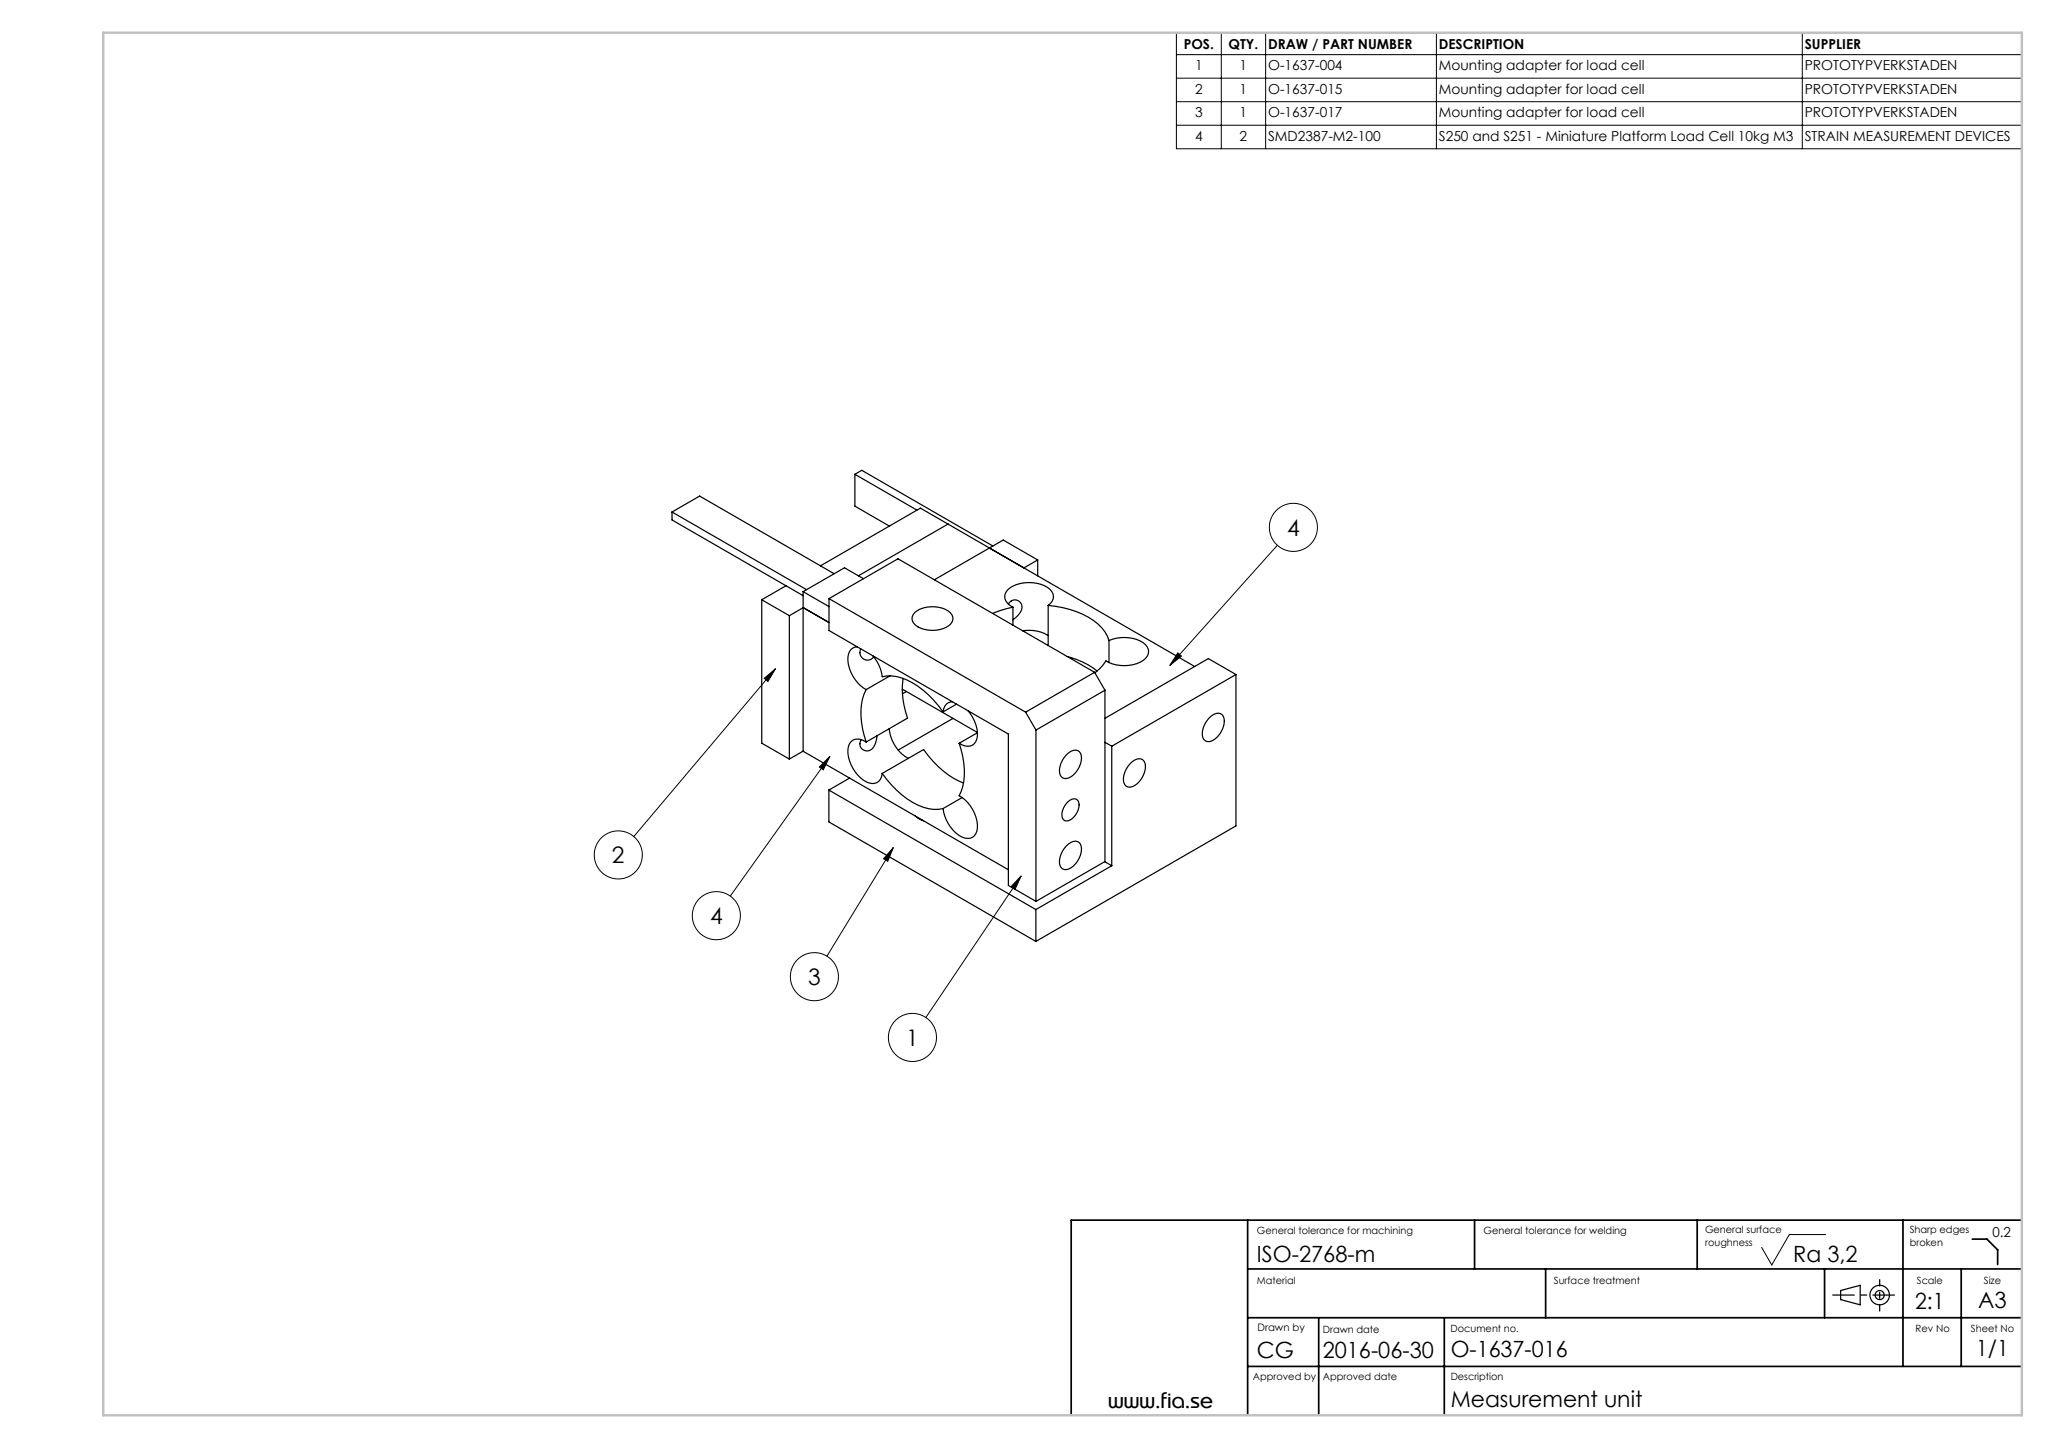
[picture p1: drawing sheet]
<svg xmlns="http://www.w3.org/2000/svg" width="420mm" height="297mm" viewBox="0 0 420 297" stroke-linecap="round" stroke-linejoin="round" font-family="sans-serif">
<g fill="none" stroke="#000" stroke-width=".2">
<path d="M241.1 6.7h173.3v23.8h-173.3zM241.1 16h173.3M241.1 11.2h173.3M250.3 6.7v23.8M259.4 6.7v23.8M294.4 6.7v23.8M369.4 6.7v23.8M241.1 20.8h173.3M241.1 25.7h173.3M261.8 111.8l-22 24.6M156.6 139l2.4-1.9-1.6 2.6zM159 137.1l-29.1 34.4"/>
<path d="M241.4 133.8l.8 .7-2.4 1.9zM170.1 155.1l-1.3 2.7-.9-.6zM170.1 155.1l-20.4 28.6M183.1 173.7l-1.1 2.8-.9-.5zM183.1 173.7l-13.6 22.3M209.3 179.5l-1.2 2.8-.9-.5zM209.3 179.5l-19.5 29.1M374.2 253h-7.4l-3.6 6.3-2.1-3.6"/>
<circle cx="265.1" cy="108.1" r="4.9"/>
<circle cx="126.7" cy="175.2" r="4.9"/>
<circle cx="146.8" cy="187.7" r="4.9"/>
<circle cx="166.9" cy="200.2" r="4.9"/>
<circle cx="187" cy="212.6" r="4.9"/>
</g>
<g fill="none" stroke="#000" stroke-width=".25">
<path d="M175.2 97.2v6.5l7.1 4.1M175.2 97.2l12.8 7.4M175.2 97.2l1.4-.8 26.9 15.5M137.8 104.9l27.5 16M137.8 104.9l5.6-3.2 27.6 15.9M137.8 104.9v1.7l26.8 15.5M177 118.6l-3.9-2.2-8.5 4.9M194.3 107.4l-18.3 10.6M202.8 112.3l2.8-1.6 7.1 4.1M202.8 112.3h.1M202.8 112.3l42.1 24.3M202.8 112.3l-11.3 6.5"/>
<path d="M212.7 114.8l-2.8 1.6-21.2-12.2-20.5 11.8M212.7 114.8v3.2M156.1 122.9v29.4l5.7 3.3M156.1 122.9l5.7 3.3M161.1 120.1l-5 2.8M161.8 126.2v29.4M164.6 124.6l-2.8 1.6M164.6 124.5l5.3 3.1M164.6 121.3v32.7l42.1 24.3M164.6 121.3l5.3 3M169.9 122.7v6.5l36.8 21.3v31l5.6 3.3M169.9 122.7l40.3 23.3"/>
<path d="M169.9 122.7l14.2-8.2 40.3 23.3M175.7 132.6a2.01 2.01 0 0 0-1.9 2.1 7.6 7.6 0 0 0 3.7 6.6M176.4 133a1.56 1.56 0 0 0 .6 2 1.56 1.56 0 0 0 2.1-.3M178.9 134.4l.4 .5a8 8 0 0 1 1.5 3.8 10 10 0 0 1 8.5 2.8 22.5 22.5 0 0 1 4 4.4M182.4 138.5l-4.9 2.8M185.1 139.1v.3a17.2 17.2 0 0 0 .9 7.8l-8.5 4.9M187.6 125.5a6.1 6.1 0 0 1 7.2 .1 1.76 1.76 0 0 1-.8 3 6 6 0 0 1-6.7-.9 1.56 1.56 0 0 1 .3-2.2zM206.7 123.8a1.51 1.51 0 0 1 2.2-.5 1.51 1.51 0 0 1 .2 2.2l-1.5 1.5M207.6 124.5l-2.7 .7-1.4 .5M207.6 124.5v3.6M209.6 129.3a7.4 7.4 0 0 1 5.2 1M214.8 124.1a17.3 17.3 0 0 1 11.1 4.6l.6 .8 .8 1.8"/>
<path d="M214.8 124.1a2.05 2.05 0 0 0 1.1-1.9 2.05 2.05 0 0 0-1.2-1.8 7.4 7.4 0 0 0-8.1 .4 1.97 1.97 0 0 0 .4 3.3l.6 .4M214.8 124.1v8.2M218.8 134.6l.5 .1a15.7 15.7 0 0 1 5.6 2.8M224.4 137.8l-14.2 8.2M224.4 137.8l2.1 3.7M227.3 131.3a7.4 7.4 0 0 1 7.5 .8 1.98 1.98 0 0 1-.5 3.3 7.6 7.6 0 0 1-7.6 .1 8.9 8.9 0 0 1-2.3 2.4M227.3 131.3v4.5M253.3 138.3v31l-41 23.7M253.3 138.3l-25.4 14.7M253.3 138.3l-5.6-3.3-21.2 12.2M164.6 154l-2.8 1.6M174.2 159.5l-4.3 2.4"/>
<path d="M177.5 141.3a12.9 12.9 0 0 0-.4 9.4l.4 1.4M177.5 152.1a2.24 2.24 0 0 0-3.4 .4 6.4 6.4 0 0 0 1.7 6.4 3.7 3.7 0 0 0 4 1.5 2.26 2.26 0 0 0 1-1.9M179.8 150.8a3.3 3.3 0 0 1-1.6 3 1.46 1.46 0 0 1-1.7-.5 1.46 1.46 0 0 1 0-1.7M180.8 158.5a17.3 17.3 0 0 0 9.6 7.3l2 .1 .9-.2M180.8 158.5l8.5-4.9a18.4 18.4 0 0 0 8.2 6.9M182.3 149.4a7.7 7.7 0 0 0 3.9 6M184.9 141.2l15.5 8.9M185.8 141.7l-.8 .5M195.2 143.8a1.99 1.99 0 0 0-1.9 2.1M195.3 147.3l-11.2 6.4M196.1 144.3l-2.8 1.6M196.6 152.4a14.9 14.9 0 0 1 .4 9.8l-.4 .9a7.4 7.4 0 0 1 3.6 7.2 1.98 1.98 0 0 1-3 1.3 7.7 7.7 0 0 1-3.9-5.9"/>
<path d="M198.4 145.7a7.1 7.1 0 0 1 1.8 5.7 1.97 1.97 0 0 1-3 1.3l-.6-.3M200.4 150.2l-3.8 2.2M210.2 146l2.1 3.6M212.3 149.6v35.2M218.6 154.7a1.95 1.95 0 0 1 2.6-.7 3.6 3.6 0 0 1-.7 4.4 2.28 2.28 0 0 1-2.7 1 2.47 2.47 0 0 1-.3-3zM226.5 152.1l1.4 .9M226.5 141.5l-14.2 8.1M226.5 141.5v35.1l-14.2 8.2M227.9 153v24.4M231.7 156.5a1.95 1.95 0 0 1 2.6-.7 3.6 3.6 0 0 1-.7 4.3 2.28 2.28 0 0 1-2.7 1.1 2.47 2.47 0 0 1-.3-3zM247.9 147.2a1.95 1.95 0 0 1 2.6-.7 3.6 3.6 0 0 1-.7 4.3 2.28 2.28 0 0 1-2.7 1 2.47 2.47 0 0 1-.3-2.9zM169.9 161.9l42.4 24.5"/>
<path d="M169.9 161.9v6.6l42.4 24.5M187.6 167.3l1 .7 .7 .2M197.2 163.5l-3.9 2.2M218.6 173.4a1.95 1.95 0 0 1 2.6-.7 3.6 3.6 0 0 1-.7 4.3 2.28 2.28 0 0 1-2.7 1.1 2.47 2.47 0 0 1-.3-3zM218.7 164.6a1.46 1.46 0 0 1 2.3-.5 3.3 3.3 0 0 1-2.3 4.2 1.11 1.11 0 0 1-1-1.5 4.1 4.1 0 0 1 1-2.2zM226.4 176.6l1.5 .8M227.9 177.4l-15.6 9M212.3 186.4v6.6M377.3 264.5l4-1.1v4l-4-1z"/>
<circle cx="385.3" cy="265.4" r="2"/>
<circle cx="385.3" cy="265.4" r=".93"/>
</g>
<path d="M388.3 265.4h-12.6" fill="none" stroke="#000" stroke-width=".25" stroke-dasharray="15.2 1.3 1.3 1.3" stroke-dashoffset="10.8"/>
<path d="M385.3 268.7v-6.4" fill="none" stroke="#000" stroke-width=".25" stroke-dasharray="15.2 1.3 1.3 1.3" stroke-dashoffset="13.9"/>
<g fill="none" stroke="#000" stroke-width=".35">
<path d="M255.7 250.1v40M302.3 250.1v10M347.9 250.1v10M390.1 250.1v30M404.3 254h3l2.2 2.2v3M414.4 250.1h-194.8v40M255.7 270.1h158.7M255.7 260.1h158.7M270.3 270.1v20M296 270.1v20M316.8 260.1v10M374 260.1v10"/>
<path d="M402 260.1v20M255.7 280.1h158.7"/>
</g>
<path d="M21.2 6.7h393.2v283.4h-393.2z" fill="none" stroke="#c0c0c0" stroke-width=".5"/>
<path d="M156.6 139l2.4-1.9-1.6 2.6zM170.1 155.1l-1.3 2.7-.9-.6zM183.1 173.7l-1.1 2.8-.9-.5zM209.3 179.5l-1.2 2.8-.9-.5zM241.4 133.8l.8 .7-2.4 1.9z" fill="#000"/>
<g font-size="4.7">
<text x="263.8" y="109.8">4</text>
<text x="125.4" y="176.9">2</text>
<text x="145.5" y="189.4">4</text>
<text x="165.6" y="201.9">3</text>
<text x="185.7" y="214.3">1</text>
</g>
<g font-size="4.6">
<text x="257.6" y="258.6">ISO-2768-m</text>
<text x="367.6" y="258.6">Ra 3,2</text>
<text x="392.6" y="268.3">2:1</text>
<text x="405.5" y="268">A3</text>
<text x="257.6" y="278.4">CG</text>
<text x="271.1" y="278.4">2016-06-30</text>
<text x="297.4" y="278.1">O-1637-016</text>
<text x="405.1" y="277.9">1/1</text>
<text x="297.4" y="288.4">Measurement unit</text>
</g>
<text font-size="4.2" x="227.2" y="288.5">www.fia.se</text>
<g font-size="2.8">
<text x="242.6" y="10">POS.</text>
<text x="251.8" y="10">QTY.</text>
<text x="259.9" y="10">DRAW / PART NUMBER</text>
<text x="294.9" y="10">DESCRIPTION</text>
<text x="369.9" y="10">SUPPLIER</text>
<text x="245" y="14.4">1</text>
<text x="254.1" y="14.4">1</text>
<text x="259.9" y="14.4">O-1637-004</text>
<text x="294.9" y="14.4">Mounting adapter for load cell</text>
<text x="369.9" y="14.4">PROTOTYPVERKSTADEN</text>
<text x="245" y="19.2">2</text>
<text x="254.1" y="19.2">1</text>
<text x="259.9" y="19.2">O-1637-015</text>
<text x="294.9" y="19.2">Mounting adapter for load cell</text>
<text x="369.9" y="19.2">PROTOTYPVERKSTADEN</text>
<text x="245" y="24.1">3</text>
<text x="245" y="28.9">4</text>
<text x="254.1" y="24.1">1</text>
<text x="254.1" y="28.9">2</text>
<text x="259.9" y="24.1">O-1637-017</text>
<text x="259.9" y="28.9">SMD2387-M2-100</text>
<text x="294.9" y="24.1">Mounting adapter for load cell</text>
<text x="294.9" y="28.9">S250 and S251 - Miniature Platform Load Cell 10kg M3</text>
<text x="369.9" y="24.1">PROTOTYPVERKSTADEN</text>
<text x="369.9" y="28.9">STRAIN MEASUREMENT DEVICES</text>
<text x="408.4" y="253.5">0.2</text>
</g>
<text font-size="2.1" x="257.7" y="272.8">Drawn by</text>
<g font-size="2">
<text x="257.6" y="252.9">General tolerance for machining</text>
<text x="304.1" y="252.9">General tolerance for welding</text>
<text x="349.5" y="252.8">General surface</text>
<text x="349.5" y="255.4">roughness</text>
<text x="391.4" y="252.8">Sharp edges</text>
<text x="391.4" y="255.4">broken</text>
<text x="257.6" y="263.2">Material</text>
<text x="318.5" y="263.2">Surface treatment</text>
<text x="392.9" y="263.2">Scale</text>
<text x="406.6" y="263.2">Size</text>
<text x="271.1" y="273.2">Drawn date</text>
<text x="297.3" y="273">Document no.</text>
<text x="392.7" y="273">Rev No</text>
<text x="404" y="273">Sheet No</text>
<text x="256.8" y="282.9">Approved by</text>
<text x="271.1" y="282.8">Approved date</text>
<text x="297.4" y="282.8">Description</text>
</g>
</svg>
